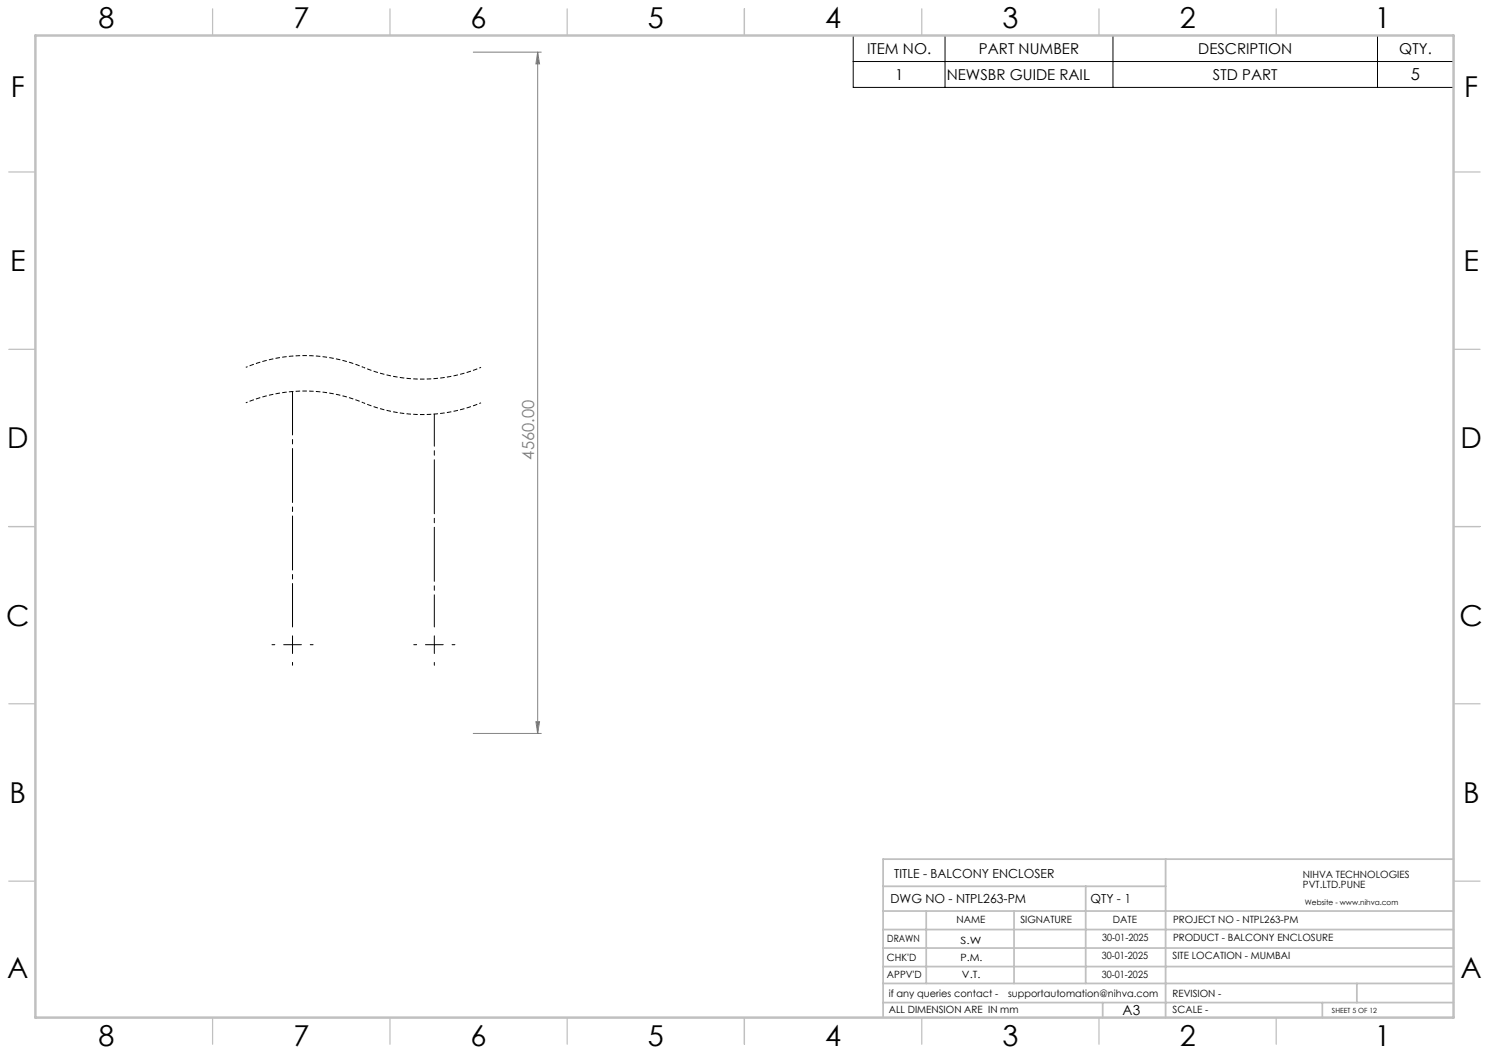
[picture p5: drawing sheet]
<svg xmlns="http://www.w3.org/2000/svg" width="420mm" height="297mm" viewBox="0 0 420 297" stroke-linecap="round" stroke-linejoin="round" font-family="sans-serif">
<path d="M102.5 113.6a43.1 43.1 0 0 0-33.2 0M102.5 103.6a43.1 43.1 0 0 0-33.2 0M135.7 113.6a43.1 43.1 0 0 1-33.2 0M135.7 103.6a43.1 43.1 0 0 1-33.2 0" fill="none" stroke="#000" stroke-width=".28" stroke-dasharray="1.3 .6" stroke-dashoffset=".8" stroke-linecap="butt"/>
<path d="M133.5 14.7h19.2M151.7 14.7l.5 3.3h-1zM151.7 14.7v192.2M133.5 206.9h19.2M151.2 203.5h1l-.5 3.4z" fill="none" stroke="#808080" stroke-width=".28"/>
<path d="M240.7 10h169.3v14.7h-169.3zM240.7 17.4h169.3M266.6 10v14.7M313.9 10v14.7M388.5 10v14.7" fill="none" stroke="#000" stroke-width=".28"/>
<g fill="none" stroke="#000" stroke-width=".28" stroke-dasharray="15.2 1.3 1.3 1.3">
<path d="M77.5 181.8h-.8M82.5 181.8v-2.5M82.5 181.8h-2.5M82.5 181.8v2.5M82.5 181.8h2.5M82.5 186.8v.8M87.5 181.8h.8M117.5 181.8h-.8M122.5 181.8v-2.5M122.5 181.8h-2.5M122.5 181.8v2.5M122.5 181.8h2.5"/>
<path d="M122.5 186.8v.8M127.5 181.8h.8"/>
</g>
<path d="M122.5 176.8v-60" fill="none" stroke="#000" stroke-width=".28" stroke-dasharray="15.2 1.3 1.3 1.3" stroke-dashoffset="6.2"/>
<path d="M82.5 176.8v-66.4" fill="none" stroke="#000" stroke-width=".28" stroke-dasharray="15.2 1.3 1.3 1.3" stroke-dashoffset="3"/>
<g fill="none" stroke="#c0c0c0" stroke-width=".35">
<path d="M60 2.5v7.5M110 2.5v7.5M160 2.5v7.5M210 2.5v7.5M260 2.5v7.5M310 2.5v7.5M360 2.5v7.5M2.5 48.5h7.5M410 48.5h7.5M2.5 98.5h7.5M410 98.5h7.5M2.5 148.5h7.5"/>
<path d="M410 148.5h7.5M2.5 198.5h7.5M410 198.5h7.5M2.5 248.5h7.5M410 248.5h7.5M60 287v7.5M110 287v7.5M160 287v7.5M210 287v7.5M260 287v7.5M310 287v7.5M360 287v7.5"/>
</g>
<g fill="none" stroke="#c0c0c0" stroke-width=".5">
<path d="M249.1 257h160.9M249.1 250h79.7M261.3 257v20.4M286 257v20.4M306.2 250v27.4M328.8 242.3v44.7M410 242.3h-160.9v44.7M249.1 272.6h160.9M249.1 267.4h160.9M249.1 262.2h160.9M249.1 277.4h160.9M382.7 277.4v5.4"/>
<path d="M249.1 282.8h160.9M311 282.8v4.2M373 282.8v4.2"/>
</g>
<path d="M10 10h400v277h-400z" fill="none" stroke="#c0c0c0" stroke-width=".7"/>
<path d="M151.7 14.7l.5 3.3h-1zM151.2 203.5h1l-.5 3.4z" fill="#808080"/>
<g font-size="8.1">
<text x="27.8" y="8">8</text>
<text x="82.8" y="8">7</text>
<text x="132.8" y="8">6</text>
<text x="182.8" y="8">5</text>
<text x="232.8" y="8">4</text>
<text x="282.8" y="8">3</text>
<text x="332.8" y="8">2</text>
<text x="387.8" y="8">1</text>
<text x="3" y="27.2">F</text>
<text x="413" y="27.2">F</text>
<text x="2.8" y="76.5">E</text>
<text x="412.8" y="76.5">E</text>
<text x="2" y="126.5">D</text>
<text x="412" y="126.5">D</text>
<text x="1.7" y="176.5">C</text>
<text x="411.7" y="176.5">C</text>
<text x="2.7" y="226.5">B</text>
<text x="412.7" y="226.5">B</text>
<text x="2" y="275.7">A</text>
<text x="412" y="275.7">A</text>
<text x="27.8" y="295">8</text>
<text x="82.8" y="295">7</text>
<text x="132.8" y="295">6</text>
<text x="182.8" y="295">5</text>
<text x="232.8" y="295">4</text>
<text x="282.8" y="295">3</text>
<text x="332.8" y="295">2</text>
<text x="387.8" y="295">1</text>
</g>
<text font-size="4.7" x="398" y="22.7">5</text>
<text font-size="4.7" fill="#808080" x="150.7" y="129.6" transform="rotate(-90 150.7 129.6)">4560.00</text>
<g font-size="4.2">
<text x="244.6" y="15.2">ITEM NO.</text>
<text x="276.1" y="15.2">PART NUMBER</text>
<text x="338" y="15.2">DESCRIPTION</text>
<text x="394.7" y="15.2">QTY.</text>
<text x="252.5" y="22.5">1</text>
<text x="267.1" y="22.5">NEWSBR GUIDE RAIL</text>
<text x="342.1" y="22.5">STD PART</text>
</g>
<text font-size="3.9" x="316.7" y="286.4">A3</text>
<g font-size="3.5">
<text x="252.2" y="247.7">TITLE - BALCONY ENCLOSER</text>
<text x="251.2" y="254.8">DWG NO - NTPL263-PM</text>
<text x="307.6" y="254.8">QTY - 1</text>
</g>
<g font-size="2.8">
<text x="367.5" y="247.7">NIHVA TECHNOLOGIES</text>
<text x="367.5" y="250.5">PVT.LTD.PUNE</text>
<text x="269.8" y="260.4">NAME</text>
<text x="287.8" y="260.4">SIGNATURE</text>
<text x="313.9" y="260.5">DATE</text>
<text x="330.9" y="260.5">PROJECT NO - NTPL263-PM</text>
<text x="250.3" y="265.7">DRAWN</text>
<text x="270.9" y="266.1">S.W</text>
<text x="310.9" y="265.5">30-01-2025</text>
<text x="330.9" y="265.5">PRODUCT - BALCONY ENCLOSURE</text>
<text x="250.2" y="271.1">CHK'D</text>
<text x="250.2" y="275.8">APPV'D</text>
<text x="270.9" y="271.1">P.M.</text>
<text x="271.3" y="275.8">V.T.</text>
<text x="310.8" y="270.6">30-01-2025</text>
<text x="310.8" y="275.8">30-01-2025</text>
<text x="330.7" y="270.6">SITE LOCATION - MUMBAI</text>
<text x="250.7" y="281.1">if any queries contact -</text>
<text x="284.3" y="281.1">supportautomation@nihva.com</text>
<text x="330.7" y="281.1">REVISION -</text>
<text x="250.7" y="285.6">ALL DIMENSION ARE IN mm</text>
<text x="330.7" y="285.6">SCALE -</text>
</g>
<text font-size="2.1" x="368.1" y="255.1">Website - www.nihva.com</text>
<text font-size="2" x="375.7" y="285.6">SHEET 5 OF 12</text>
</svg>
